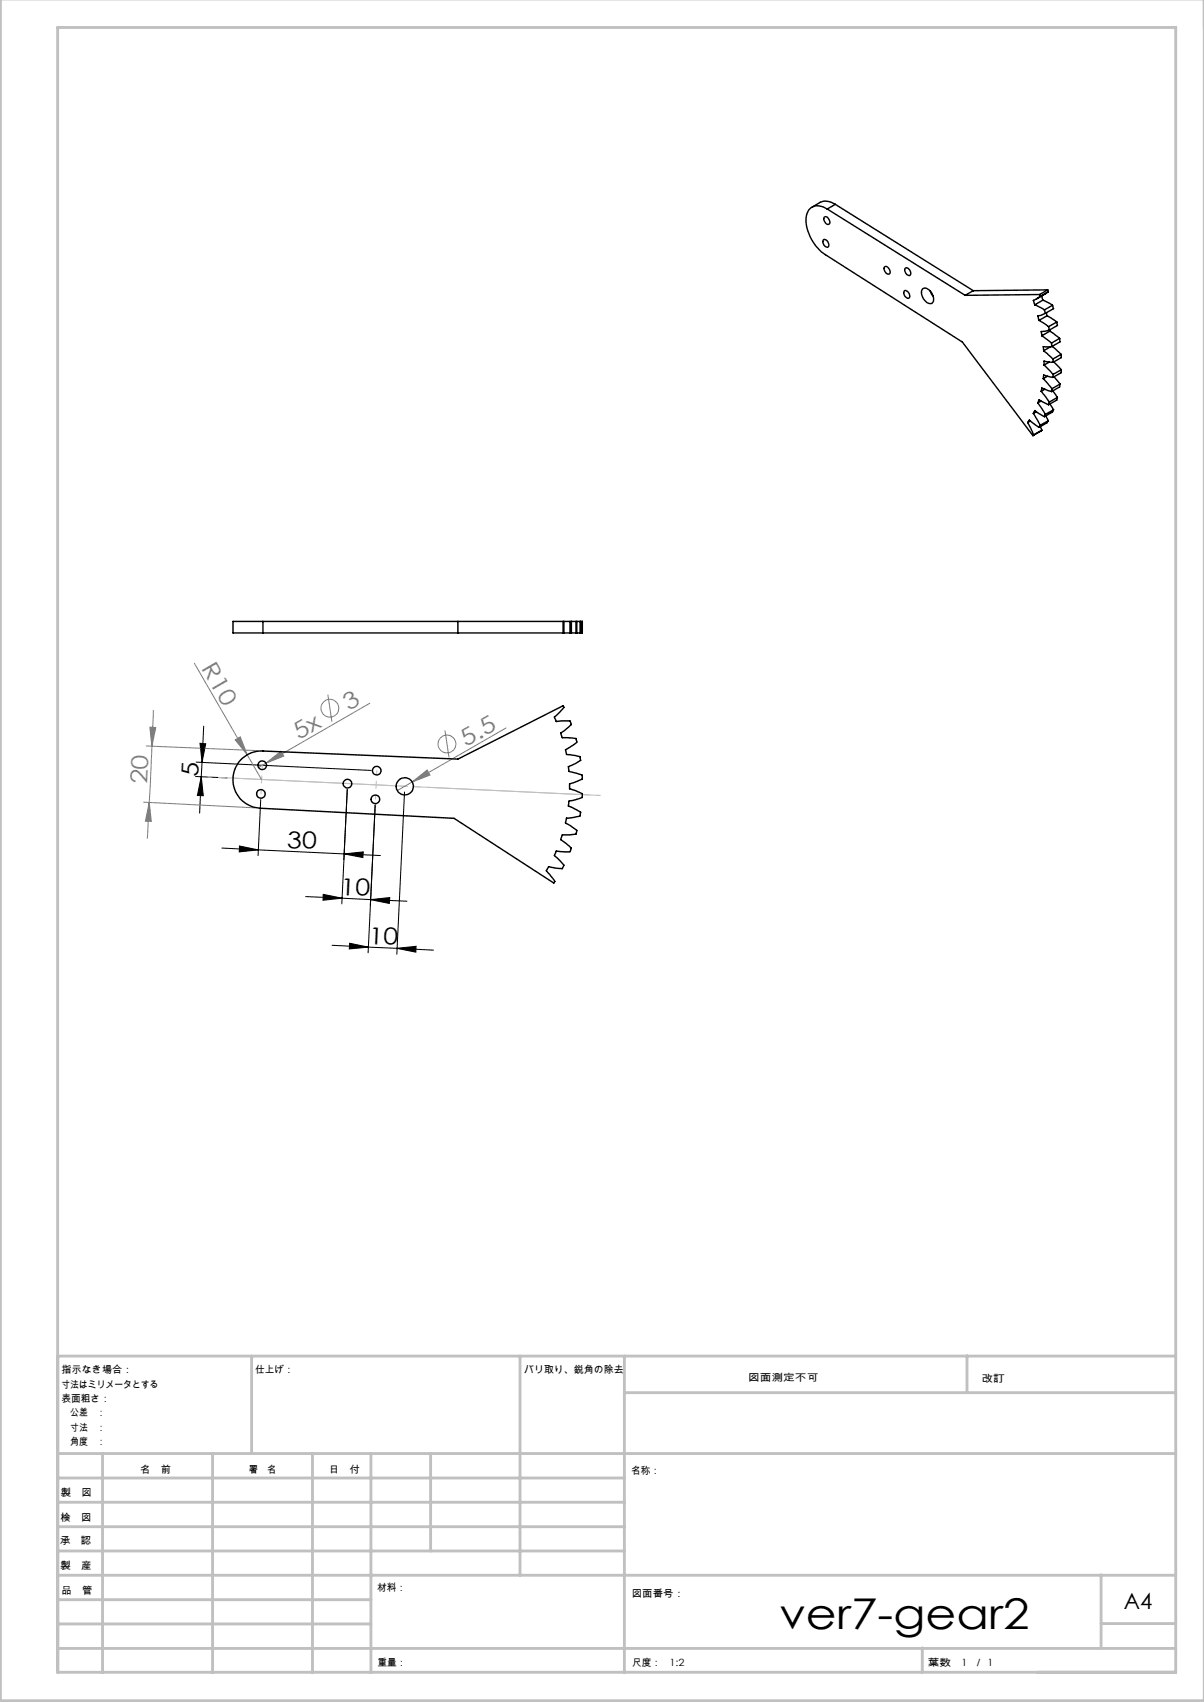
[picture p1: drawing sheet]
<svg xmlns="http://www.w3.org/2000/svg" width="210mm" height="297mm" viewBox="0 0 210 297" stroke-linecap="round" stroke-linejoin="round" font-family="sans-serif">
<g fill="none" stroke="#808080" stroke-width=".18">
<path d="M33.9 115.7l9.2 16M25 140l19.4 1M25.5 130.2l19.4 .8M26.1 126.9l1.1 .1-.7 3.2zM26.5 130.2l-.5 9.8M26.7 123.9l-.2 6.3M41 129.1l.9-.5 1.2 3.1zM43.1 131.7l2.5 4.3M46.4 133.2l2.6-2.1 .5 .8zM46.4 133.2l-1.3 .7M57.2 121.2l.7 4.7M64.5 122.7l-18.1 10.5"/>
<path d="M71.9 136.5l2.6-2.1 .5 .9zM71.9 136.5l-2.6 1.5M77.6 127.5l.7 4.7M88.3 127l-16.4 9.5M26 140l.4 3.3h-1zM26 140l-.3 6.4"/>
<circle cx="57.5" cy="123.6" r="1.55"/>
<circle cx="78" cy="129.8" r="1.55"/>
</g>
<g fill="none" stroke="#000" stroke-width=".18">
<path d="M34.1 135.5l5.5 .2M34.2 133l30.5 1.4M34.9 129.7l1 .1-.7 3.2zM35.1 135.5l-.3 6.4M35.1 135.5l.4 3.3h-1.1zM35.2 133l-.1 2.5M35.5 126.7l-.3 6.3M45.5 139.5l-.5 9.8M60.6 137.8l-1 19.9M70.6 138.2l-1.4 28.3M38.7 148l21.3 1M41.8 147.6l3.2 .7-3.3 .4z"/>
<path d="M53.3 156.5l6.4 .2M56.4 156.1l3.3 .6-3.4 .4zM59.7 156.7l4.9 .3M60 149l3.4-.3-.1 .9zM60 149l6.4 .3M64.6 157l6.4 .3M64.6 157l3.4-.4-.1 1.1zM65.4 140.5l-1.2 25.8M57.9 165l6.3 .3M61 164.6l3.2 .7-3.3 .3zM64.2 165.3l5.1 .2M69.3 165.5l6.3 .3"/>
<path d="M69.3 165.5l3.3-.4-.1 1.1z"/>
</g>
<path d="M40.6 135.8l64.1 3" fill="none" stroke="#c0c0c0" stroke-width=".18" stroke-dasharray="30.5 1.3 1.3 1.3" stroke-dashoffset=".3"/>
<path d="M104.7 138.8l-68.4-3.2" fill="none" stroke="#c0c0c0" stroke-width=".18" stroke-dasharray="30.5 1.3 1.3 1.3" stroke-dashoffset="-1.9"/>
<path d="M45.8 133.5l-.3 5M65.5 139.5l.2-5" fill="none" stroke="#c0c0c0" stroke-width=".18" stroke-dasharray="30.5 1.3 1.3 1.3" stroke-dashoffset="29.9"/>
<g fill="none" stroke="#c0c0c0" stroke-width=".5">
<path d="M.1 -.1v296.9h209.9v-296.9M10.1 236.6h195M43.9 236.6v17M90.7 236.6v38.3M108.9 236.6v55.3M168.7 236.6v6.3M10.1 253.6h195M10.1 257.9h98.8M17.9 253.6v38.3M37.1 253.6v38.3M54.5 253.6v38.3M64.7 253.6v38.3"/>
<path d="M75.1 253.6v17M108.9 243h96.2M10.1 270.6h98.8M10.1 266.4h98.8M10.1 262.1h98.8M10.1 279.1h54.6M10.1 274.9h195M192.1 274.8v12.7M10.1 291.8h195v-287h-195v287.1M10.1 287.7h195M10.1 283.4h54.6M160.9 287.5v4.3"/>
<path d="M192.1 283.3h13"/>
</g>
<g fill="#000">
<path d="M34.9 129.7l1 .1-.7 3.2zM35.1 135.5l.4 3.3h-1.1z"/>
<path d="M56.4 156.1l3.3 .6-3.4 .4zM64.6 157l3.4-.4-.1 1.1z"/>
<path d="M60 149l3.4-.3-.1 .9zM41.8 147.6l3.2 .7-3.3 .4z"/>
<path d="M69.3 165.5l3.3-.4-.1 1.1zM61 164.6l3.2 .7-3.3 .3z"/>
</g>
<g fill="#808080">
<path d="M41 129.1l.9-.5 1.2 3.1z"/>
<path d="M46.4 133.2l2.6-2.1 .5 .8z"/>
<path d="M71.9 136.5l2.6-2.1 .5 .9z"/>
<path d="M26 140l.4 3.3h-1zM26.1 126.9l1.1 .1-.7 3.2z"/>
</g>
<g fill="none" stroke="#000" stroke-width=".25">
<path d="M143.8 37.8a.83 .83 0 0 1 .8 .5 .83 .83 0 0 1-.1 .9 .91 .91 0 0 1-.7-1.4zM144.3 36.5a2.34 2.34 0 0 0-3.2 .1 4.8 4.8 0 0 0 .2 4.7 7.6 7.6 0 0 0 2.7 3.1l23.9 15.3 12.3 16.3M144.3 36.5l24 15M145.7 35.7a2.73 2.73 0 0 0-2.6-.4l-1.5 .9M145.7 35.7l-1.4 .8M145.7 35.7l24.1 15M143.7 41.8a.83 .83 0 0 1 .7 .5 .83 .83 0 0 1 0 .8 .9 .9 0 0 1-.7-1.3zM154.3 46.6a.78 .78 0 0 1 1 1 .42 .42 0 0 1-.5 .2 .42 .42 0 0 1-.4-.3l-.2-.5zM157.8 50.7a.85 .85 0 0 1 .7 1.3 .88 .88 0 0 1-.7-1.3zM157.9 46.8a.83 .83 0 0 1 .8 .4 .83 .83 0 0 1 0 .9 .9 .9 0 0 1-.8-1.3zM161 50.4a1.47 1.47 0 0 1 1.7 1.2 .84 .84 0 0 1-.5 1.4 1.97 1.97 0 0 1-1.3-2.5zM162.2 50.8l.5 .8"/>
<path d="M169.8 50.7l-1.5 .8M180.5 53.2l1.7 .9M181.2 55.9l1.7 1.1M181.3 51.4l.1 .3M181.3 51.4l-13 .1M181.4 51.7l-.7 .5a.44 .44 0 0 0-.4 .3 .44 .44 0 0 0 .1 .5l.1 .2M181.7 51.6l.2 .8M181.7 58.6l1.7 1.3M181.9 52.4l1.7 .9M181.9 52.4l-1.4 .8M182.2 54.1l.1 .6M182.3 54.7l-.8 .3a.36 .36 0 0 0-.4 .2 .36 .36 0 0 0 .1 .4v.3"/>
<path d="M182.5 54.6l.1 .5M182.6 55.1l1.7 1.1M182.6 55.1l-1.4 .8M182.7 50.6l.1 .3M182.7 50.6l-1.4 .8M182.7 50.6l-12.9 .1M182.8 50.9l-2 1.2M182.8 50.9l-1.4 .8M182.9 57l.1 .6M183 57.6l-1.4 .3 .1 .7M183.1 57.5v.3M183.1 57.8l1.7 1.3"/>
<path d="M183.1 57.8l-1.4 .8M183.4 59.9l.1 .6M183.6 53.3l.2 .6-1.5 .8M183.6 53.3l-1.4 .8M184.3 56.2l.1 .6-1.4 .8M184.3 56.2l-1.4 .8M184.8 59.1l.1 .6-1.4 .8M184.8 59.1l-1.4 .8M179.2 73.7l.3-.4 1.7 1.3M179.2 73.7l1.1 2.2M179.7 73.5l-.5 .2M180.2 72.1l.3-.5 1.7 1.1"/>
<path d="M180.2 72.1l1.2 2.1M180.3 75.9l-.1 .1M180.7 71.9l-.5 .2M181 70.3l.2-.5 1.7 .8M181 70.3l1.3 2M181.4 74.2l-.2 .4M181.4 74.4l.3 .7M181.6 70l-.6 .3M181.6 68.3l.1-.6 1.7 .6M181.6 68.3l1.4 1.9M181.7 75.1l-1.5 .9M181.7 75.1l-1.4 .8"/>
<path d="M182 66.1l1.5 1.7M182 61.2l1.7 1.4M182.1 63.7l1.6 1.6M182.2 67.9l-.6 .4M182.3 72.3l-.1 .4M182.4 72.6l.4 .8M182.7 65.6l-.7 .5M182.8 73.4l-.2 .4-1.4 .8M182.8 73.4l-1.4 .8M183 70.2l-.1 .4M183 63.2l-.9 .5M183.1 70.5l.7 1"/>
<path d="M183.3 60.5l-1.3 .7M183.5 60.5h-1.5v.7M183.5 67.8l-.1 .5M183.5 60.4l1.6 1.4M183.6 68.2l.8 1.2M183.7 62.6v.6M183.7 65.9l-1.7-.5v.7M183.7 63.2l-1.6-.2v.7M183.7 65.3v.6M183.8 71.5l-.2 .4-1.4 .8M183.8 71.5l-1.5 .8M183.8 63.1l1.3 1.4"/>
<path d="M183.8 65.8l1.1 1.2M184.4 69.4l-.1 .4-1.4 .8M184.4 69.4l-1.4 .8M184.9 67l-.1 .5-1.4 .8M184.9 67l-1.4 .8M185.1 61.8v.6l-1.4 .8M185.1 61.8l-1.4 .8M185.1 64.5v.5l-1.4 .9M185.1 64.5l-1.4 .8M45.9 108.4h-5.3v2.1h5.3M45.9 108.4h52.3M45.9 110.5h52.3"/>
<path d="M45.9 108.4v2.1M79.9 108.4v2.1M98.2 108.4h.2M98.2 110.5h.2M98.2 108.4v2.1M98.4 108.4h1M98.4 110.5h1M98.4 108.4v2.1M99.4 108.4h.3M99.4 110.5h.3M99.4 108.4v2.1M99.7 108.4h.8"/>
<path d="M99.7 110.5h.8M99.7 108.4v2.1M100.5 108.4h.1M100.5 110.5h.1M100.5 108.4v2.1M100.6 108.4h.6M100.6 110.5h.6M100.6 108.4v2.1M101.2 108.4h.1M101.2 110.5h.1M101.2 108.4v2.1M101.3 108.4h.2"/>
<path d="M101.3 110.5h.2M101.3 108.4v2.1M101.5 108.4v2.1M42.3 132.3a5 5 0 0 1 3.6-1.2l34 1.4 18.3-9.3 .1 .1a2.05 2.05 0 0 1-.9 1.2l-.7 .6 .3 .8 2.4-.1 .3 .6-1.9 1.5 .1 .2a.6 .6 0 0 0 .8 .6l1.2 .1a.54 .54 0 0 1 .7 .6v.1l-.2 .2-1.2 .8a.58 .58 0 0 0-.4 .9v.3l2.4 .3 .1 .7-2.2 1.1 .1 .2a.6 .6 0 0 0 .6 .8l1.7 .5v.1a.53 .53 0 0 1-.5 .8l-1.7 .6v.9l1.7 .6 .6 .2v.2a.72 .72 0 0 1-.9 .7l-1.5 .4-.1 .8 1.7 .8a.59 .59 0 0 1 .4 .9l-1.2 .4-1.2 .1-.2 .8 1.6 1a.6 .6 0 0 1 .3 .9l-1.2 .2h-1.2l-.3 .8 1.4 1.1a.62 .62 0 0 1 .2 1l-.9 .1-1.5-.2-.3 .8 1.1 1 .6 .7-.1 .1a.55 .55 0 0 1-.8 .4l-1.8-.3-.4 .7 1.3 1.7 .2 .2-.2 .3-17.4-11.3-33.8-1.8a5 5 0 0 1-4.5-3.3 5 5 0 0 1 1.4-5.4z"/>
<circle cx="45.5" cy="138.5" r=".74"/>
<circle cx="45.7" cy="133.5" r=".76"/>
<circle cx="60.6" cy="136.7" r=".75"/>
<circle cx="65.5" cy="139.5" r=".75"/>
<circle cx="65.7" cy="134.5" r=".75"/>
<circle cx="70.6" cy="137.2" r="1.5"/>
</g>
<text font-size="7.4" x="136" y="284.3">ver7-gear2</text>
<g font-size="4.1" fill="#808080">
<text x="35" y="116.6" transform="rotate(60 35 116.6)">R10</text>
<text x="60.9" y="124.1" transform="rotate(-30 60.9 124.1)">3</text>
<text x="52.1" y="129.2" transform="rotate(-30 52.1 129.2)">5x</text>
<text x="81.3" y="130.4" transform="rotate(-30 81.3 130.4)">5.5</text>
<text x="25.7" y="136.9" transform="rotate(-87 25.7 136.9)">20</text>
</g>
<g font-size="4.1">
<text x="34.6" y="135.6" transform="rotate(-87 34.6 135.6)">5</text>
<text x="50" y="147.9" transform="rotate(3 50 147.9)">30</text>
<text x="59.4" y="156.1" transform="rotate(3 59.4 156.1)">10</text>
<text x="64.3" y="164.7" transform="rotate(3 64.3 164.7)">10</text>
</g>
<text font-size="3.9" x="196" y="280.7">A4</text>
<g font-size="1.7">
<text x="10.7" y="239.6">指示なき場合：</text>
<text x="44.5" y="239.6">仕上げ：</text>
<text x="91.4" y="239.6">バリ取り、鋭角の除去</text>
<text x="10.7" y="242.1">寸法はミリメータとする</text>
<text x="10.7" y="244.6">表面粗さ：</text>
<text x="130.5" y="240.9">図面測定不可</text>
<text x="171.2" y="241.1">改訂</text>
<text x="10.7" y="247.1">公差　：</text>
<text x="10.7" y="249.6">寸法　：</text>
<text x="10.7" y="252.1">角度　：</text>
<text x="24.4" y="257.1">名　前</text>
<text x="40.1" y="257">署　名</text>
<text x="57.3" y="257">日　付</text>
<text x="110.1" y="257.3">名称：</text>
<text x="10.6" y="261.1">製　図</text>
<text x="10.5" y="269.5">承　認</text>
<text x="10.5" y="265.4">検　図</text>
<text x="10.6" y="273.8">製　産</text>
<text x="10.7" y="278.2">品　管</text>
<text x="65.8" y="277.6">材料：</text>
<text x="110.2" y="278.7">図面番号：</text>
<text x="65.8" y="290.7">重量：</text>
<text x="110.2" y="290.7">尺度：</text>
<text x="116.8" y="290.7">1:2</text>
<text x="161.9" y="290.7">葉数</text>
<text x="167.7" y="290.7">1 ／ 1</text>
</g>
</svg>
